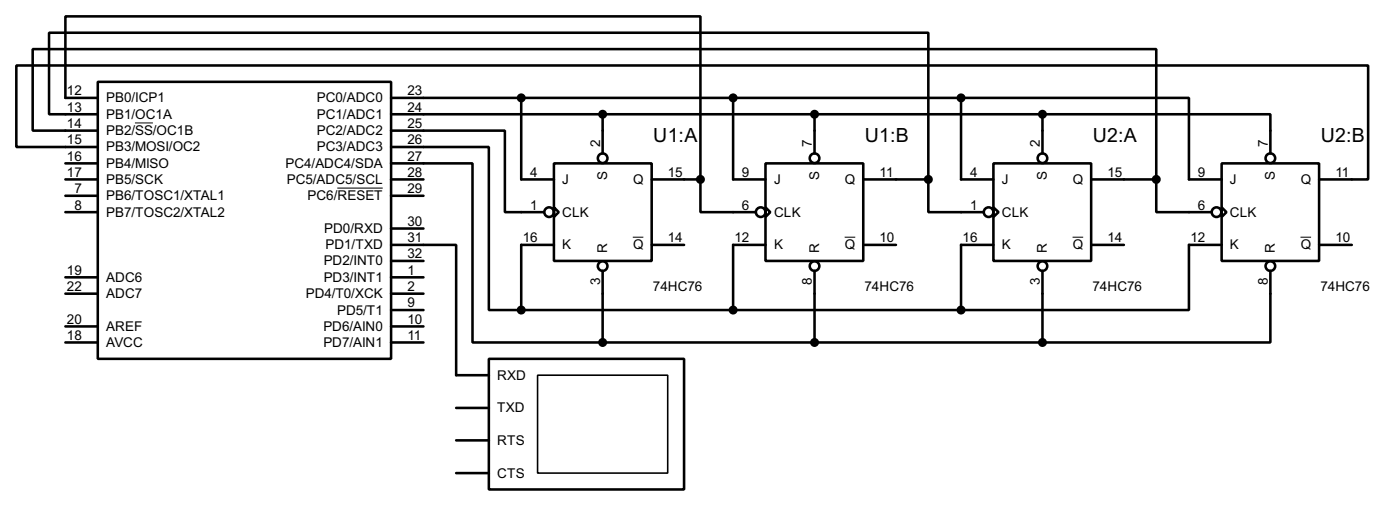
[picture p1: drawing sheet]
<svg xmlns="http://www.w3.org/2000/svg" width="218mm" height="79mm" viewBox="0 0 218 79" stroke-linecap="round" stroke-linejoin="round" font-family="sans-serif">
<g fill="none" stroke="#000" stroke-width=".4">
<path d="M15.3 12.8h45.7v43.1h-45.7zM15.3 15.3h-5.1v-12.7h99.1v25.4M15.3 17.8h-7.6v-12.7h137.1v22.9M61 15.3h88.9M61 17.8h101.6M81.3 15.3v12.7h5.1M94 17.8v6.1M114.4 15.3v12.7h5M127.1 17.8v6.1M149.9 15.3h35.6v12.7h5.1M149.9 15.3v12.7h5.1M162.6 17.8h35.6v6.1"/>
<path d="M162.6 17.8v6.1M10.2 28h5.1M10.2 33.1h5.1M10.2 25.5h5.1M10.2 30.5h5.1M15.3 20.4h-10.2v-12.7h175.3v20.3M15.3 22.9h-12.7v-12.7h210.8v17.8h-7.6M61 20.4h17.8v12.7h6.1M61 22.9h15.3v25.4h5M61 25.5h12.7v27.9h20.3M61 38.2h10.2v20.3h5.1M61 28h5.1"/>
<path d="M61 30.5h5.1M61 35.6h5.1M86.4 25.5h15.3v15.2h-15.3zM86.4 32.3l.8 .8-.8 .7zM86.4 38.2h-5.1v10.1M101.7 28h7.6M101.7 38.2h5M109.3 28v5.1h8.6M119.4 25.5h15.3v15.2h-15.3zM119.4 32.3l.8 .8-.8 .7zM119.4 38.2h-5v10.1M134.7 28h10.1"/>
<path d="M134.7 38.2h5.1M144.8 28v5.1h8.7M155 25.5h15.2v15.2h-15.2zM155 32.3l.8 .8-.8 .7zM155 38.2h-5.1v10.1M170.2 28h10.2M170.2 38.2h5.1M180.4 28v5.1h8.6M190.6 25.5h15.2v15.2h-15.2zM190.6 32.3l.7 .8-.7 .7zM190.6 38.2h-5.1v10.1h-35.6M205.8 38.2h5.1"/>
<path d="M10.2 53.4h5.1M10.2 43.2h5.1M10.2 45.8h5.1M10.2 50.9h5.1M61 53.4h5.1M61 48.3h5.1M61 40.7h5.1M61 43.2h5.1M61 45.8h5.1M61 50.9h5.1M76.3 55.9h30.4v20.4h-30.4zM81.3 48.3h68.6"/>
<path d="M94 42.2v11.2M94 53.4h68.6M127.1 42.2v11.2M162.6 42.2v11.2M198.2 42.2v11.2h-35.6M71.2 68.6h5.1M71.2 63.6h5.1M71.2 73.7h5.1"/>
<circle cx="85.6" cy="33.1" r=".75"/>
<circle cx="94" cy="24.7" r=".75"/>
<circle cx="118.6" cy="33.1" r=".75"/>
<circle cx="127" cy="24.7" r=".75"/>
<circle cx="154.2" cy="33.1" r=".75"/>
<circle cx="162.6" cy="24.7" r=".75"/>
<circle cx="189.7" cy="33.1" r=".75"/>
<circle cx="198.1" cy="24.7" r=".75"/>
<circle cx="94" cy="41.5" r=".75"/>
<circle cx="127" cy="41.5" r=".75"/>
<circle cx="162.6" cy="41.5" r=".75"/>
<circle cx="198.1" cy="41.5" r=".75"/>
</g>
<path d="M21.1 19.2h2.8M52.6 29.3h7.1M98.7 37h1.7M131.8 37h1.6M167.3 37h1.7M202.9 37h1.6" fill="none" stroke="#000" stroke-width=".16"/>
<g fill="#000" stroke="#000" stroke-width=".4">
<circle cx="81.3" cy="15.3" r=".5"/>
<circle cx="94" cy="17.8" r=".5"/>
<circle cx="114.3" cy="15.3" r=".5"/>
<circle cx="127" cy="17.8" r=".5"/>
<circle cx="149.9" cy="15.3" r=".5"/>
<circle cx="162.6" cy="17.8" r=".5"/>
<circle cx="109.2" cy="28" r=".5"/>
<circle cx="144.8" cy="28" r=".5"/>
<circle cx="180.3" cy="28" r=".5"/>
<circle cx="81.3" cy="48.3" r=".5"/>
<circle cx="94" cy="53.4" r=".5"/>
<circle cx="114.3" cy="48.3" r=".5"/>
<circle cx="127" cy="53.4" r=".5"/>
<circle cx="149.9" cy="48.3" r=".5"/>
<circle cx="162.6" cy="53.4" r=".5"/>
</g>
<path d="M83.9 58.5h20.3v15.2h-20.3z" fill="none" stroke="#000" stroke-width=".25"/>
<g font-size="3.4">
<text x="101.9" y="22.1">U1:A</text>
<text x="134.9" y="22.1">U1:B</text>
<text x="170.5" y="22.1">U2:A</text>
<text x="206" y="22.1">U2:B</text>
</g>
<g font-size="2.4">
<text x="10.5" y="14.8">12</text>
<text x="10.5" y="17.4">13</text>
<text x="16.6" y="16">PB0/ICP1</text>
<text x="49.4" y="16">PC0/ADC0</text>
<text x="63.6" y="14.8">23</text>
<text x="63.6" y="17.4">24</text>
<text x="10.5" y="19.9">14</text>
<text x="10.5" y="22.5">15</text>
<text x="16.6" y="18.5">PB1/OC1A</text>
<text x="16.6" y="21.1">PB2/SS/OC1B</text>
<text x="16.6" y="23.6">PB3/MOSI/OC2</text>
<text x="49.4" y="18.5">PC1/ADC1</text>
<text x="49.4" y="21.1">PC2/ADC2</text>
<text x="49.4" y="23.6">PC3/ADC3</text>
<text x="63.6" y="19.9">25</text>
<text x="63.6" y="22.5">26</text>
<text x="93.6" y="22.9" transform="rotate(-90 93.6 22.9)">2</text>
<text x="126.7" y="22.9" transform="rotate(-90 126.7 22.9)">7</text>
<text x="162.2" y="22.9" transform="rotate(-90 162.2 22.9)">2</text>
<text x="197.8" y="22.9" transform="rotate(-90 197.8 22.9)">7</text>
<text x="10.5" y="25">16</text>
<text x="10.5" y="27.5">17</text>
<text x="16.6" y="26.1">PB4/MISO</text>
<text x="16.6" y="28.7">PB5/SCK</text>
<text x="44.5" y="26.1">PC4/ADC4/SDA</text>
<text x="44.7" y="28.7">PC5/ADC5/SCL</text>
<text x="63.6" y="25">27</text>
<text x="63.6" y="27.5">28</text>
<text x="82.7" y="27.5">4</text>
<text x="87.7" y="28.7">J</text>
<text x="94.7" y="28.1" transform="rotate(-90 94.7 28.1)">S</text>
<text x="98.7" y="28.7">Q</text>
<text x="104.2" y="27.5">15</text>
<text x="115.7" y="27.5">9</text>
<text x="120.7" y="28.7">J</text>
<text x="127.7" y="28.1" transform="rotate(-90 127.7 28.1)">S</text>
<text x="131.8" y="28.7">Q</text>
<text x="137.2" y="27.5">11</text>
<text x="151.3" y="27.5">4</text>
<text x="156.3" y="28.7">J</text>
<text x="163.3" y="28.1" transform="rotate(-90 163.3 28.1)">S</text>
<text x="167.3" y="28.7">Q</text>
<text x="172.8" y="27.5">15</text>
<text x="186.9" y="27.5">9</text>
<text x="191.8" y="28.7">J</text>
<text x="198.9" y="28.1" transform="rotate(-90 198.9 28.1)">S</text>
<text x="202.9" y="28.7">Q</text>
<text x="208.3" y="27.5">11</text>
<text x="11.6" y="30.1">7</text>
<text x="11.6" y="32.6">8</text>
<text x="16.6" y="31.2">PB6/TOSC1/XTAL1</text>
<text x="16.6" y="33.8">PB7/TOSC2/XTAL2</text>
<text x="48" y="31.2">PC6/RESET</text>
<text x="63.6" y="30.1">29</text>
<text x="63.6" y="35.2">30</text>
<text x="82.7" y="32.6">1</text>
<text x="87.7" y="33.8">CLK</text>
<text x="115.7" y="32.6">6</text>
<text x="120.7" y="33.8">CLK</text>
<text x="151.3" y="32.6">1</text>
<text x="156.3" y="33.8">CLK</text>
<text x="186.9" y="32.6">6</text>
<text x="191.8" y="33.8">CLK</text>
<text x="50.5" y="41.4">PD2/INT0</text>
<text x="50.6" y="36.3">PD0/RXD</text>
<text x="50.8" y="38.9">PD1/TXD</text>
<text x="63.6" y="37.8">31</text>
<text x="63.6" y="40.3">32</text>
<text x="81.6" y="37.8">16</text>
<text x="87.7" y="38.9">K</text>
<text x="94.7" y="39.4" transform="rotate(-90 94.7 39.4)">R</text>
<text x="98.7" y="38.9">Q</text>
<text x="104.2" y="37.8">14</text>
<text x="114.6" y="37.8">12</text>
<text x="120.7" y="38.9">K</text>
<text x="127.8" y="39.4" transform="rotate(-90 127.8 39.4)">R</text>
<text x="131.8" y="38.9">Q</text>
<text x="137.2" y="37.8">10</text>
<text x="150.2" y="37.8">16</text>
<text x="156.3" y="38.9">K</text>
<text x="163.3" y="39.4" transform="rotate(-90 163.3 39.4)">R</text>
<text x="167.3" y="38.9">Q</text>
<text x="172.8" y="37.8">14</text>
<text x="185.7" y="37.8">12</text>
<text x="191.8" y="38.9">K</text>
<text x="198.9" y="39.4" transform="rotate(-90 198.9 39.4)">R</text>
<text x="202.9" y="38.9">Q</text>
<text x="208.3" y="37.8">10</text>
<text x="10.5" y="45.4">22</text>
<text x="10.5" y="42.8">19</text>
<text x="16.6" y="46.5">ADC7</text>
<text x="16.6" y="43.9">ADC6</text>
<text x="47.7" y="46.5">PD4/T0/XCK</text>
<text x="50.5" y="43.9">PD3/INT1</text>
<text x="63.6" y="42.8">1</text>
<text x="63.6" y="45.4">2</text>
<text x="63.6" y="47.9">9</text>
<text x="93.6" y="44.4" transform="rotate(-90 93.6 44.4)">3</text>
<text x="101.9" y="45.3">74HC76</text>
<text x="126.7" y="44.3" transform="rotate(-90 126.7 44.3)">8</text>
<text x="134.9" y="45.3">74HC76</text>
<text x="162.2" y="44.4" transform="rotate(-90 162.2 44.4)">3</text>
<text x="170.4" y="45.3">74HC76</text>
<text x="197.8" y="44.4" transform="rotate(-90 197.8 44.4)">8</text>
<text x="206" y="45.3">74HC76</text>
<text x="10.5" y="50.4">20</text>
<text x="10.5" y="53">18</text>
<text x="16.6" y="51.6">AREF</text>
<text x="50.4" y="51.6">PD6/AIN0</text>
<text x="52.6" y="49">PD5/T1</text>
<text x="63.6" y="50.4">10</text>
<text x="63.6" y="53">11</text>
<text x="16.6" y="54.1">AVCC</text>
<text x="50.4" y="54.1">PD7/AIN1</text>
<text x="77.5" y="59.2">RXD</text>
<text x="77.5" y="64.3">TXD</text>
<text x="77.5" y="69.3">RTS</text>
<text x="77.5" y="74.4">CTS</text>
</g>
</svg>
